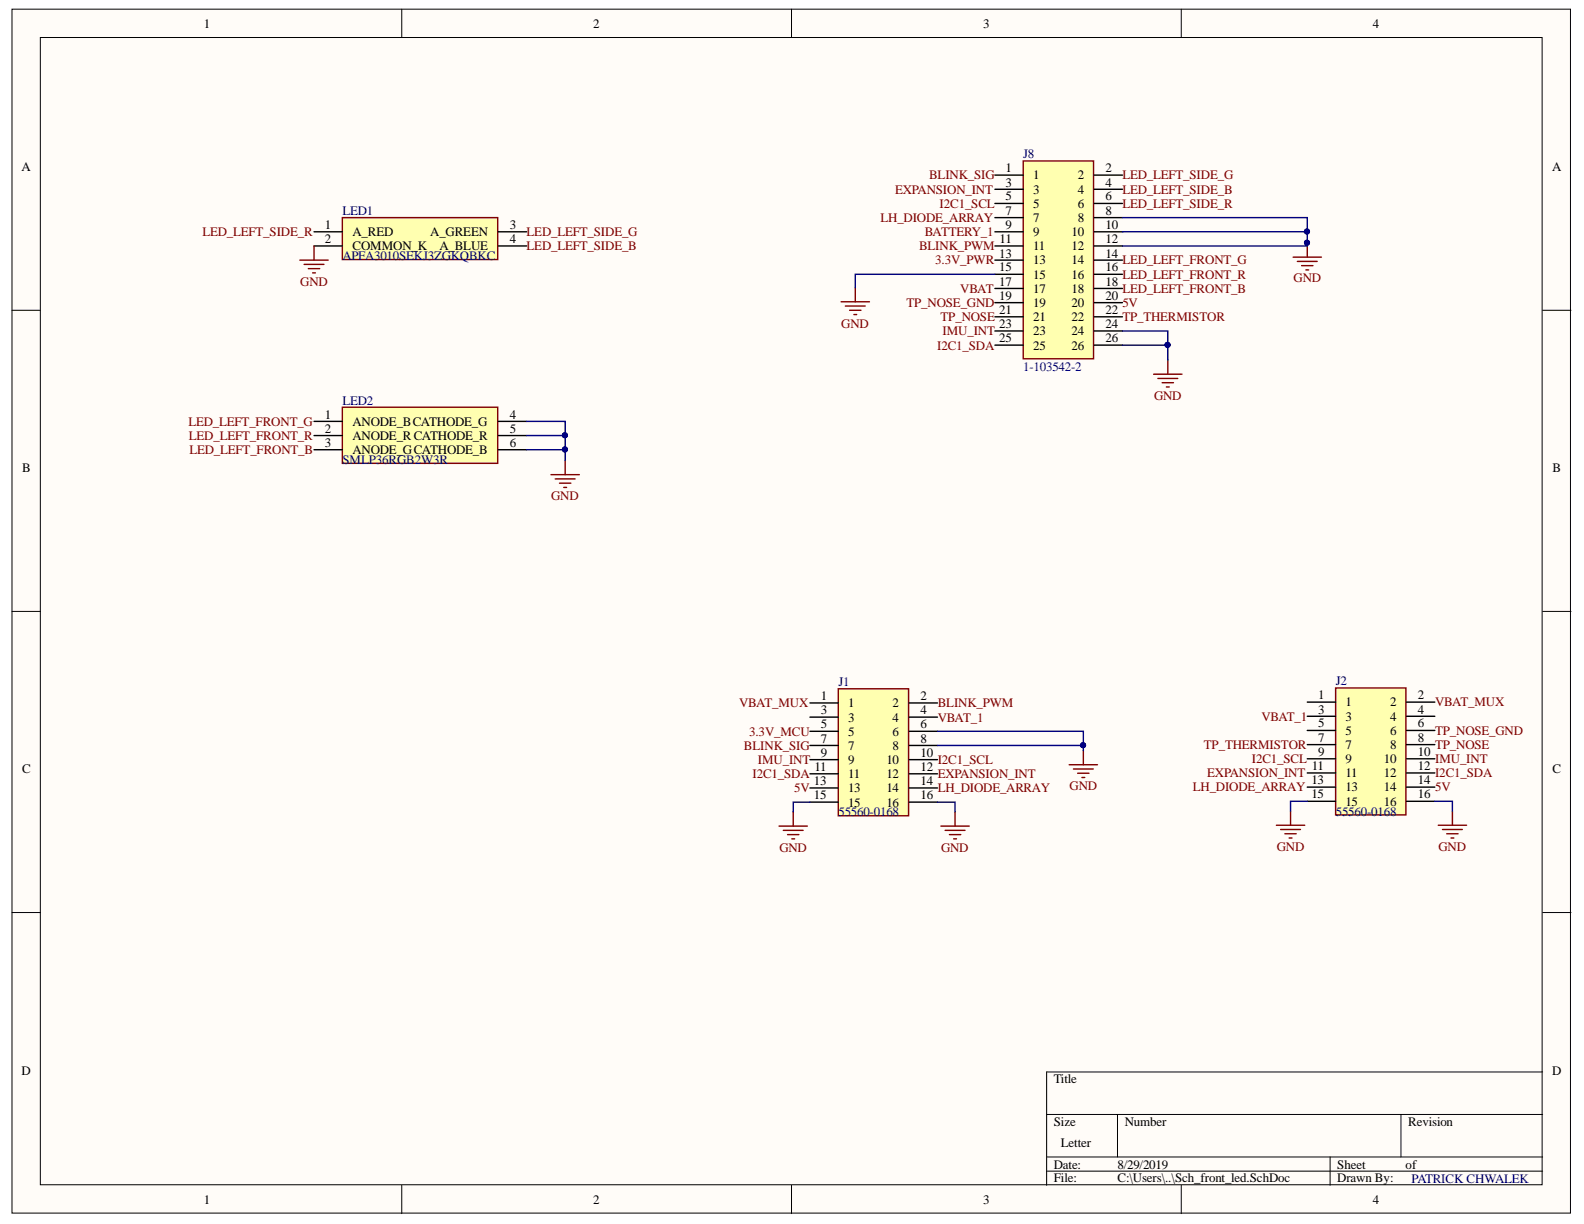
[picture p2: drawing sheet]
<svg xmlns="http://www.w3.org/2000/svg" width="279mm" height="216mm" viewBox="0 0 279 216" stroke-linecap="round" stroke-linejoin="round" font-family="sans-serif">
<g fill="#fffcf8" stroke="#000" stroke-width=".18">
<path d="M2.1 1.6h274.9v212.4h-274.9z"/>
<path d="M7.1 6.6h264.9v202.4h-264.9z"/>
</g>
<g fill="none" stroke="#000" stroke-width=".18">
<path d="M70.9 1.6v5M139.6 1.6v5M208.4 1.6v5M2.1 54.7h5M272.1 54.7h5M2.1 107.8h5M272.1 107.8h5M2.1 161h5M272.1 161h5M184.6 196.6h87.5M197.1 196.6v7.5M247.1 196.6v7.5"/>
<path d="M272.1 189.1h-87.5v20M70.9 209.1v5M139.6 209.1v5M184.6 204.1h87.5M184.6 206.6h87.5M208.4 209.1v5M234.6 204.1v5"/>
</g>
<path d="M147.9 121.5h12.4v22.4h-12.4z" fill="#ffffb0" stroke="#800000" stroke-width=".25"/>
<g fill="none" stroke="#000" stroke-width=".25">
<path d="M142.9 124h5M142.9 126.5h5M142.9 129h5M142.9 131.5h5M142.9 134h5M142.9 136.5h5M142.9 139h5M160.4 124h5M160.4 126.5h5M160.4 129h5M160.4 131.5h5M160.4 134h5"/>
<path d="M160.4 136.5h5M160.4 139h5M142.9 141.5h5M160.4 141.5h5"/>
</g>
<path d="M235.6 121.3h12.4v22.4h-12.4z" fill="#ffffb0" stroke="#800000" stroke-width=".25"/>
<g fill="none" stroke="#000" stroke-width=".25">
<path d="M230.6 123.8h5M230.6 126.3h5M230.6 128.8h5M230.6 131.3h5M230.6 133.8h5M230.6 136.3h5M230.6 138.8h5M248.1 123.8h5M248.1 126.3h5M248.1 128.8h5M248.1 131.3h5M248.1 133.8h5"/>
<path d="M248.1 136.3h5M248.1 138.8h5M230.6 141.3h5M248.1 141.3h5"/>
</g>
<g fill="none" stroke="#800000" stroke-width=".25">
<path d="M188.6 134.9h5M189.3 135.6h3.5M190.1 136.4h2M190.8 137.1h.5M191.1 132.4v2.5M137.4 145.7h5M138.2 146.5h3.5M138.9 147.2h2M139.7 148h.5M139.9 143.2v2.5M166 145.7h5M166.7 146.5h3.5"/>
<path d="M167.5 147.2h2M168.2 148h.5M168.5 143.2v2.5M225.1 145.6h5M225.9 146.3h3.5M226.6 147.1h2M227.4 147.8h.5M227.6 143.1v2.5M253.7 145.6h5M254.4 146.3h3.5M255.2 147.1h2M255.9 147.8h.5"/>
<path d="M256.2 143.1v2.5"/>
</g>
<path d="M165.4 131.5h25.7v.9M165.4 129h25.7v2.5M142.9 141.5h-3v1.7M165.4 141.5h3.1v1.7M230.6 141.3h-3v1.8M253.1 141.3h3.1v1.8" fill="none" stroke="#000080" stroke-width=".25"/>
<circle cx="191" cy="131.4" r=".45" fill="#000080" stroke="#000080" stroke-width=".18"/>
<path d="M60.4 71.8h27.4v9.9h-27.4z" fill="#ffffb0" stroke="#800000" stroke-width=".25"/>
<path d="M55.4 74.3h5M55.4 76.8h5M55.4 79.3h5M87.9 74.3h5M87.9 76.8h5M87.9 79.3h5" fill="none" stroke="#000" stroke-width=".25"/>
<path d="M97.2 83.7h5M97.9 84.5h3.5M98.7 85.2h2M99.4 86h.5M99.7 81.2v2.5" fill="none" stroke="#800000" stroke-width=".25"/>
<path d="M60.4 38.4h27.4v7.4h-27.4z" fill="#ffffb0" stroke="#800000" stroke-width=".25"/>
<path d="M55.4 40.9h5M55.4 43.4h5M87.9 40.9h5M87.9 43.4h5" fill="none" stroke="#000" stroke-width=".25"/>
<path d="M52.9 45.9h5M53.6 46.6h3.5M54.4 47.4h2M55.1 48.1h.5M55.4 43.4v2.5" fill="none" stroke="#800000" stroke-width=".25"/>
<path d="M180.5 28.4h12.4v34.9h-12.4z" fill="#ffffb0" stroke="#800000" stroke-width=".25"/>
<g fill="none" stroke="#000" stroke-width=".25">
<path d="M175.5 30.9h5M175.5 33.4h5M175.5 35.9h5M175.5 38.4h5M193 30.9h5M193 33.4h5M193 35.9h5M193 38.4h5M175.5 40.9h5M175.5 43.4h5M175.5 45.9h5M175.5 48.4h5"/>
<path d="M175.5 50.9h5M175.5 53.4h5M175.5 55.9h5M175.5 58.4h5M193 40.9h5M193 43.4h5M193 45.9h5M193 48.4h5M193 50.9h5M193 53.4h5M193 55.9h5M193 58.4h5"/>
<path d="M175.5 60.9h5M193 60.9h5"/>
</g>
<g fill="none" stroke="#800000" stroke-width=".25">
<path d="M148.4 53.2h5M149.1 54h3.5M149.9 54.7h2M150.6 55.5h.5M150.9 50.7v2.5M228.1 45.4h5M228.8 46.1h3.5M229.6 46.9h2M230.3 47.6h.5M230.6 42.9v2.5M203.5 66h5M204.2 66.8h3.5"/>
<path d="M205 67.5h2M205.7 68.3h.5M206 63.5v2.5"/>
</g>
<path d="M198 38.4h32.6v2.5M175.5 48.4h-24.6v2.3M198 58.4h8v2.5M198 40.9h32.6v2.5h-32.6M92.9 79.3h6.8v1.9M92.9 74.3h6.8v5M92.9 76.8h6.8M198 60.9h8v2.6" fill="none" stroke="#000080" stroke-width=".25"/>
<g fill="#000080" stroke="#000080" stroke-width=".18">
<circle cx="99.6" cy="79.3" r=".45"/>
<circle cx="99.6" cy="76.8" r=".45"/>
<circle cx="205.9" cy="60.8" r=".45"/>
<circle cx="230.5" cy="42.8" r=".45"/>
<circle cx="230.5" cy="40.8" r=".45"/>
</g>
<g font-size="2.3">
<text x="36" y="4.9">1</text>
<text x="104.7" y="4.9">2</text>
<text x="173.4" y="4.9">3</text>
<text x="242.1" y="4.9">4</text>
<text x="3.8" y="30.2">A</text>
<text x="177.3" y="30.4">1</text>
<text x="177.3" y="32.9">3</text>
<text x="177.3" y="35.4">5</text>
<text x="182.2" y="31.6">1</text>
<text x="182.2" y="34.2">3</text>
<text x="190.1" y="31.6">2</text>
<text x="190.1" y="34.2">4</text>
<text x="195" y="30.4">2</text>
<text x="195" y="32.9">4</text>
<text x="195" y="35.4">6</text>
<text x="273.8" y="30.2">A</text>
<text x="57.3" y="40.4">1</text>
<text x="62.2" y="41.6">A_RED</text>
<text x="75.9" y="41.6">A_GREEN</text>
<text x="89.9" y="40.4">3</text>
<text x="177.3" y="37.9">7</text>
<text x="177.3" y="40.4">9</text>
<text x="182.2" y="36.6">5</text>
<text x="182.2" y="39.2">7</text>
<text x="182.2" y="41.6">9</text>
<text x="189" y="41.6">10</text>
<text x="190.1" y="36.6">6</text>
<text x="190.1" y="39.2">8</text>
<text x="195" y="37.9">8</text>
<text x="195" y="40.4">10</text>
<text x="57.3" y="42.9">2</text>
<text x="62.2" y="44.2">COMMON_K</text>
<text x="77.5" y="44.2">A_BLUE</text>
<text x="89.9" y="42.9">4</text>
<text x="176.2" y="45.4">13</text>
<text x="176.2" y="47.9">15</text>
<text x="176.3" y="42.9">11</text>
<text x="182.2" y="44.2">11</text>
<text x="182.2" y="46.6">13</text>
<text x="189" y="44.2">12</text>
<text x="189" y="46.6">14</text>
<text x="195" y="42.9">12</text>
<text x="195" y="45.4">14</text>
<text x="195" y="47.9">16</text>
<text x="176.2" y="50.4">17</text>
<text x="176.2" y="52.9">19</text>
<text x="182.2" y="49.1">15</text>
<text x="182.2" y="51.7">17</text>
<text x="189" y="49.1">16</text>
<text x="189" y="51.7">18</text>
<text x="195" y="50.4">18</text>
<text x="195" y="52.9">20</text>
<text x="176.2" y="55.4">21</text>
<text x="176.2" y="57.9">23</text>
<text x="182.2" y="54.1">19</text>
<text x="182.2" y="56.7">21</text>
<text x="182.2" y="59.1">23</text>
<text x="189" y="54.1">20</text>
<text x="189" y="56.7">22</text>
<text x="189" y="59.1">24</text>
<text x="195" y="55.4">22</text>
<text x="195" y="57.9">24</text>
<text x="176.2" y="60.4">25</text>
<text x="182.2" y="61.7">25</text>
<text x="189" y="61.7">26</text>
<text x="195" y="60.4">26</text>
<text x="57.3" y="73.8">1</text>
<text x="57.3" y="76.4">2</text>
<text x="62.2" y="75.1">ANODE_BCATHODE_G</text>
<text x="62.2" y="77.6">ANODE_R CATHODE_R</text>
<text x="89.9" y="73.8">4</text>
<text x="89.9" y="76.4">5</text>
<text x="3.9" y="83.3">B</text>
<text x="57.3" y="78.8">3</text>
<text x="62.2" y="80.1">ANODE_GCATHODE_B</text>
<text x="89.9" y="78.8">6</text>
<text x="273.9" y="83.3">B</text>
<text x="144.8" y="123.5">1</text>
<text x="149.6" y="124.8">1</text>
<text x="157.5" y="124.8">2</text>
<text x="162.4" y="123.5">2</text>
<text x="232.5" y="123.3">1</text>
<text x="232.5" y="125.9">3</text>
<text x="237.3" y="124.6">1</text>
<text x="245.2" y="124.6">2</text>
<text x="250.1" y="123.3">2</text>
<text x="250.1" y="125.9">4</text>
<text x="144.8" y="126">3</text>
<text x="144.8" y="128.5">5</text>
<text x="144.8" y="131">7</text>
<text x="149.6" y="127.3">3</text>
<text x="149.6" y="129.7">5</text>
<text x="157.5" y="127.3">4</text>
<text x="157.5" y="129.7">6</text>
<text x="162.4" y="126">4</text>
<text x="162.4" y="128.5">6</text>
<text x="162.4" y="131">8</text>
<text x="232.5" y="128.3">5</text>
<text x="232.5" y="130.8">7</text>
<text x="237.3" y="127.1">3</text>
<text x="237.3" y="129.6">5</text>
<text x="245.2" y="127.1">4</text>
<text x="245.2" y="129.6">6</text>
<text x="250.1" y="128.3">6</text>
<text x="250.1" y="130.8">8</text>
<text x="3.9" y="136.4">C</text>
<text x="143.7" y="136">11</text>
<text x="144.8" y="133.5">9</text>
<text x="149.6" y="132.3">7</text>
<text x="149.6" y="134.7">9</text>
<text x="149.6" y="137.3">11</text>
<text x="156.4" y="134.7">10</text>
<text x="156.4" y="137.3">12</text>
<text x="157.5" y="132.3">8</text>
<text x="162.4" y="133.5">10</text>
<text x="162.4" y="136">12</text>
<text x="231.4" y="135.8">11</text>
<text x="232.5" y="133.4">9</text>
<text x="237.3" y="132.1">7</text>
<text x="237.3" y="134.6">9</text>
<text x="237.3" y="137.1">11</text>
<text x="244.1" y="134.6">10</text>
<text x="244.1" y="137.1">12</text>
<text x="245.2" y="132.1">8</text>
<text x="250.1" y="133.4">10</text>
<text x="250.1" y="135.8">12</text>
<text x="273.9" y="136.4">C</text>
<text x="143.6" y="138.5">13</text>
<text x="143.6" y="141">15</text>
<text x="149.6" y="139.7">13</text>
<text x="149.6" y="142.3">15</text>
<text x="156.4" y="139.7">14</text>
<text x="156.4" y="142.3">16</text>
<text x="162.4" y="138.5">14</text>
<text x="162.4" y="141">16</text>
<text x="231.3" y="138.4">13</text>
<text x="231.3" y="140.8">15</text>
<text x="237.3" y="139.6">13</text>
<text x="237.3" y="142.1">15</text>
<text x="244.1" y="139.6">14</text>
<text x="244.1" y="142.1">16</text>
<text x="250.1" y="138.4">14</text>
<text x="250.1" y="140.8">16</text>
<text x="3.8" y="189.5">D</text>
<text x="185.9" y="191.1">Title</text>
<text x="273.8" y="189.5">D</text>
<text x="185.9" y="198.6">Size</text>
<text x="187.1" y="202.3">Letter</text>
<text x="198.4" y="198.6">Number</text>
<text x="248.4" y="198.6">Revision</text>
<text x="185.9" y="206.1">Date:</text>
<text x="185.9" y="208.6">File:</text>
<text x="197.1" y="206.1">8/29/2019</text>
<text x="197.1" y="208.6">C:\Users\..\Sch_front_led.SchDoc</text>
<text x="235.9" y="206.1">Sheet</text>
<text x="235.9" y="208.6">Drawn By:</text>
<text x="247.9" y="206.1">of</text>
<text x="36" y="212.3">1</text>
<text x="104.7" y="212.3">2</text>
<text x="173.4" y="212.3">3</text>
<text x="242.1" y="212.3">4</text>
</g>
<g font-size="2.3" fill="#000080">
<text x="180.5" y="27.9">J8</text>
<text x="60.4" y="37.9">LED1</text>
<text x="60.4" y="45.8">APFA3010SEKJ3ZGKQBKC</text>
<text x="180.5" y="65.4">1-103542-2</text>
<text x="60.4" y="71.4">LED2</text>
<text x="60.4" y="81.9">SMLP36RGB2W3R</text>
<text x="147.9" y="121">J1</text>
<text x="235.6" y="120.9">J2</text>
<text x="147.9" y="144">55560-0168</text>
<text x="235.6" y="143.9">55560-0168</text>
<text x="249" y="208.7">PATRICK CHWALEK</text>
</g>
<g font-size="2.3" fill="#800000">
<text x="157.9" y="34.2">EXPANSION_INT</text>
<text x="163.9" y="31.6">BLINK_SIG</text>
<text x="198" y="31.6">LED_LEFT_SIDE_G</text>
<text x="198" y="34.2">LED_LEFT_SIDE_B</text>
<text x="35.7" y="41.6">LED_LEFT_SIDE_R</text>
<text x="92.9" y="41.6">LED_LEFT_SIDE_G</text>
<text x="155.3" y="39.2">LH_DIODE_ARRAY</text>
<text x="163.1" y="41.6">BATTERY_1</text>
<text x="165.7" y="36.6">I2C1_SCL</text>
<text x="198" y="36.6">LED_LEFT_SIDE_R</text>
<text x="92.9" y="44.2">LED_LEFT_SIDE_B</text>
<text x="162.1" y="44.2">BLINK_PWM</text>
<text x="165" y="46.6">3.3V_PWR</text>
<text x="198" y="46.6">LED_LEFT_FRONT_G</text>
<text x="53" y="50.4">GND</text>
<text x="169.4" y="51.7">VBAT</text>
<text x="198" y="49.1">LED_LEFT_FRONT_R</text>
<text x="198" y="51.7">LED_LEFT_FRONT_B</text>
<text x="228.2" y="49.8">GND</text>
<text x="148.4" y="57.8">GND</text>
<text x="159.9" y="54.1">TP_NOSE_GND</text>
<text x="165.9" y="56.7">TP_NOSE</text>
<text x="166.2" y="59.1">IMU_INT</text>
<text x="198" y="54.1">5V</text>
<text x="198" y="56.7">TP_THERMISTOR</text>
<text x="165.3" y="61.7">I2C1_SDA</text>
<text x="203.6" y="70.5">GND</text>
<text x="33.2" y="75.1">LED_LEFT_FRONT_G</text>
<text x="33.3" y="77.6">LED_LEFT_FRONT_R</text>
<text x="33.4" y="80.1">LED_LEFT_FRONT_B</text>
<text x="97.2" y="88.2">GND</text>
<text x="130.4" y="124.8">VBAT_MUX</text>
<text x="165.4" y="124.8">BLINK_PWM</text>
<text x="253.1" y="124.6">VBAT_MUX</text>
<text x="132.2" y="129.7">3.3V_MCU</text>
<text x="165.4" y="127.3">VBAT_1</text>
<text x="222.5" y="127.1">VBAT_1</text>
<text x="253.1" y="129.6">TP_NOSE_GND</text>
<text x="131.2" y="132.3">BLINK_SIG</text>
<text x="132.7" y="137.3">I2C1_SDA</text>
<text x="133.7" y="134.7">IMU_INT</text>
<text x="165.4" y="137.3">EXPANSION_INT</text>
<text x="165.4" y="134.7">I2C1_SCL</text>
<text x="212.4" y="132.1">TP_THERMISTOR</text>
<text x="213" y="137.1">EXPANSION_INT</text>
<text x="220.8" y="134.6">I2C1_SCL</text>
<text x="253.1" y="132.1">TP_NOSE</text>
<text x="253.1" y="134.6">IMU_INT</text>
<text x="253.1" y="137.1">I2C1_SDA</text>
<text x="140.1" y="139.7">5V</text>
<text x="165.4" y="139.7">LH_DIODE_ARRAY</text>
<text x="188.7" y="139.4">GND</text>
<text x="210.4" y="139.6">LH_DIODE_ARRAY</text>
<text x="253.1" y="139.6">5V</text>
<text x="137.5" y="150.2">GND</text>
<text x="166" y="150.2">GND</text>
<text x="225.2" y="150">GND</text>
<text x="253.7" y="150">GND</text>
</g>
</svg>
